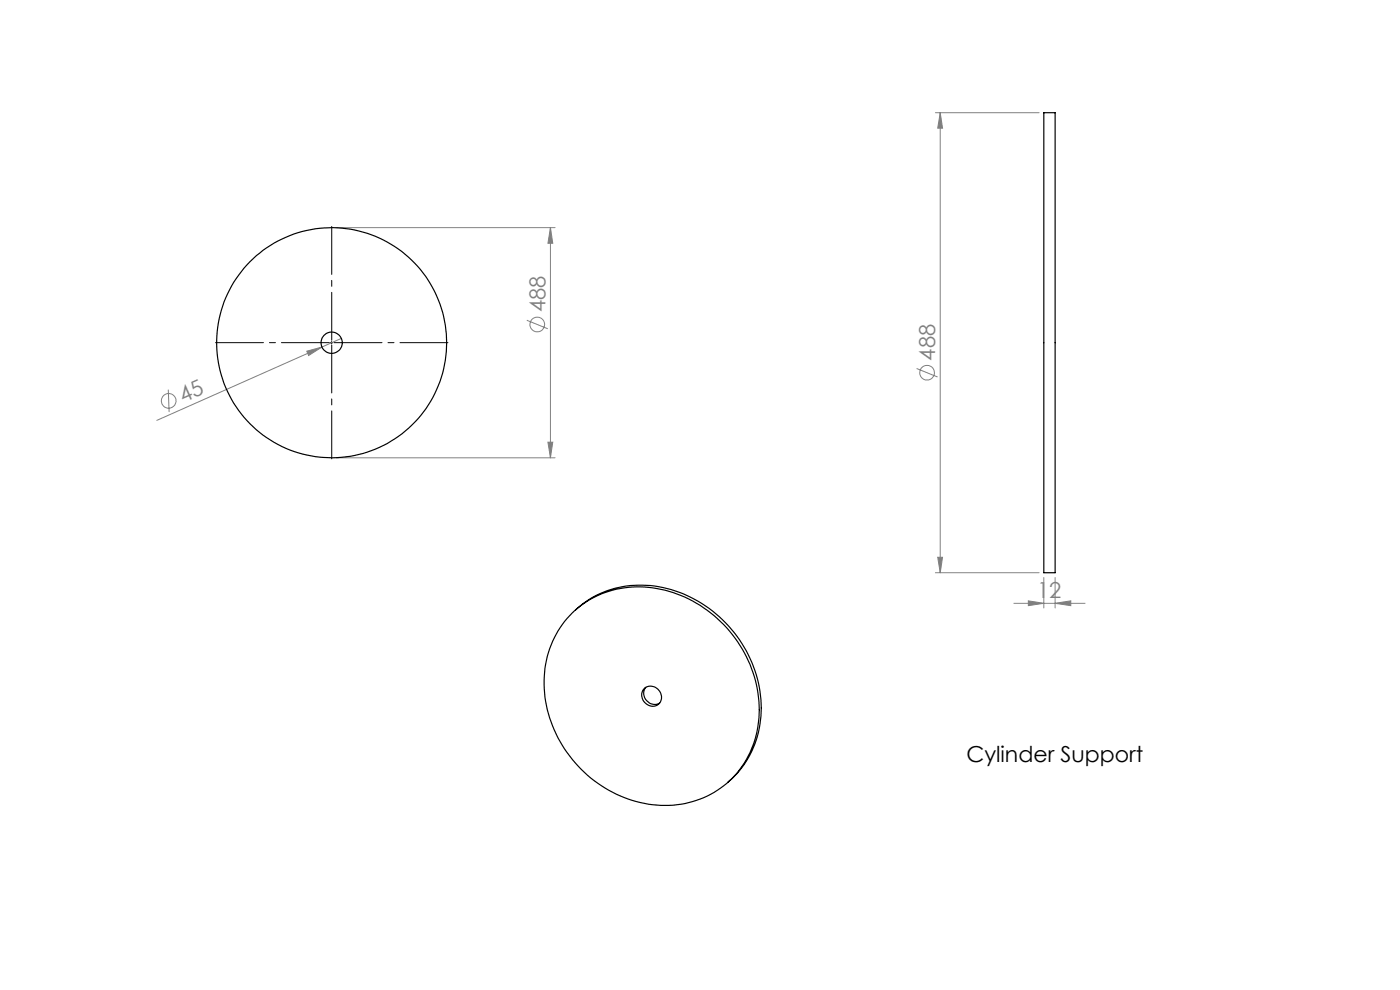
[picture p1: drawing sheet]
<svg xmlns="http://www.w3.org/2000/svg" width="297mm" height="210mm" viewBox="0 0 297 210" stroke-linecap="round" stroke-linejoin="round" font-family="sans-serif">
<g fill="none" stroke="#808080" stroke-width=".21">
<path d="M198.4 23.9h22.1M199.5 23.9l.5 3.3h-1.1zM199.5 23.9v97.6M71.4 48.3h46.4M116.8 48.3l.5 3.3h-1.1zM116.8 48.3v48.8M65.1 74.5l3.2-.9-2.8 1.8zM72.4 71.8l-39.1 17.4M111.8 67.9l4.4 1.8M194.5 78.2l4.4 1.8M35.7 82.6l.2 4.8M71.4 97.1h46.4"/>
<path d="M116.2 93.8h1.1l-.5 3.3zM198.9 118.2h1.1l-.5 3.3zM198.4 121.5h22.1M215.1 128h15.1M218.2 127.5l3.2 .5-3.2 .5zM221.4 122.5v6.5M223.8 128l3.4-.5v1zM223.8 122.5v6.5"/>
<circle cx="114" cy="68.8" r="1.55"/>
<circle cx="196.7" cy="79.1" r="1.55"/>
<circle cx="35.8" cy="85" r="1.56"/>
</g>
<path d="M69.9 72.7h-24.2M70.4 72.2v-24.2M70.4 73.2v24.1M70.9 72.7h24.1" fill="none" stroke="#000" stroke-width=".21" stroke-dasharray="15.2 1.3 1.3 1.3" stroke-dashoffset="5.1"/>
<path d="M70.1 72.7h.5M70.3 72.5v.4" fill="none" stroke="#000" stroke-width=".21"/>
<g fill="#808080">
<path d="M65.1 74.5l3.2-.9-2.8 1.8z"/>
<path d="M218.2 127.5l3.2 .5-3.2 .5zM223.8 128l3.4-.5v1z"/>
<path d="M116.8 48.3l.5 3.3h-1.1zM116.2 93.8h1.1l-.5 3.3zM199.5 23.9l.5 3.3h-1.1zM198.9 118.2h1.1l-.5 3.3z"/>
</g>
<g fill="none" stroke="#000" stroke-width=".25">
<path d="M221.4 23.9h2.4v97.6h-2.4zM121.4 130a21.2 21.2 0 0 1 23.1-3.7 26.7 26.7 0 0 1 16.4 26.9 19.7 19.7 0 0 1-24.2 17.2 26.7 26.7 0 0 1-21.2-26.9 20.3 20.3 0 0 1 5.9-13.5zM122.1 129.4a21.1 21.1 0 0 1 22.8-3.5 26.7 26.7 0 0 1 16.4 26.9 19.9 19.9 0 0 1-6.9 13.2M136.5 146.2a2.22 2.22 0 0 1 3.2 .2 2.22 2.22 0 0 1-.3 3.2 2.33 2.33 0 0 1-2.7-.6 2.33 2.33 0 0 1-.2-2.8zM137 145.8a2.29 2.29 0 0 0 .2 2.8 2.29 2.29 0 0 0 2.7 .5"/>
<circle cx="70.3" cy="72.7" r="2.26"/>
<circle cx="70.3" cy="72.7" r="24.4"/>
</g>
<g font-size="4.7" fill="#808080">
<text x="115.7" y="66.2" transform="rotate(-90 115.7 66.2)">488</text>
<text x="198.4" y="76.5" transform="rotate(-90 198.4 76.5)">488</text>
<text x="38.8" y="85.5" transform="rotate(-24 38.8 85.5)">45</text>
<text x="220" y="126.9">12</text>
</g>
<text font-size="4.7" x="205" y="161.6">Cylinder Support</text>
</svg>
